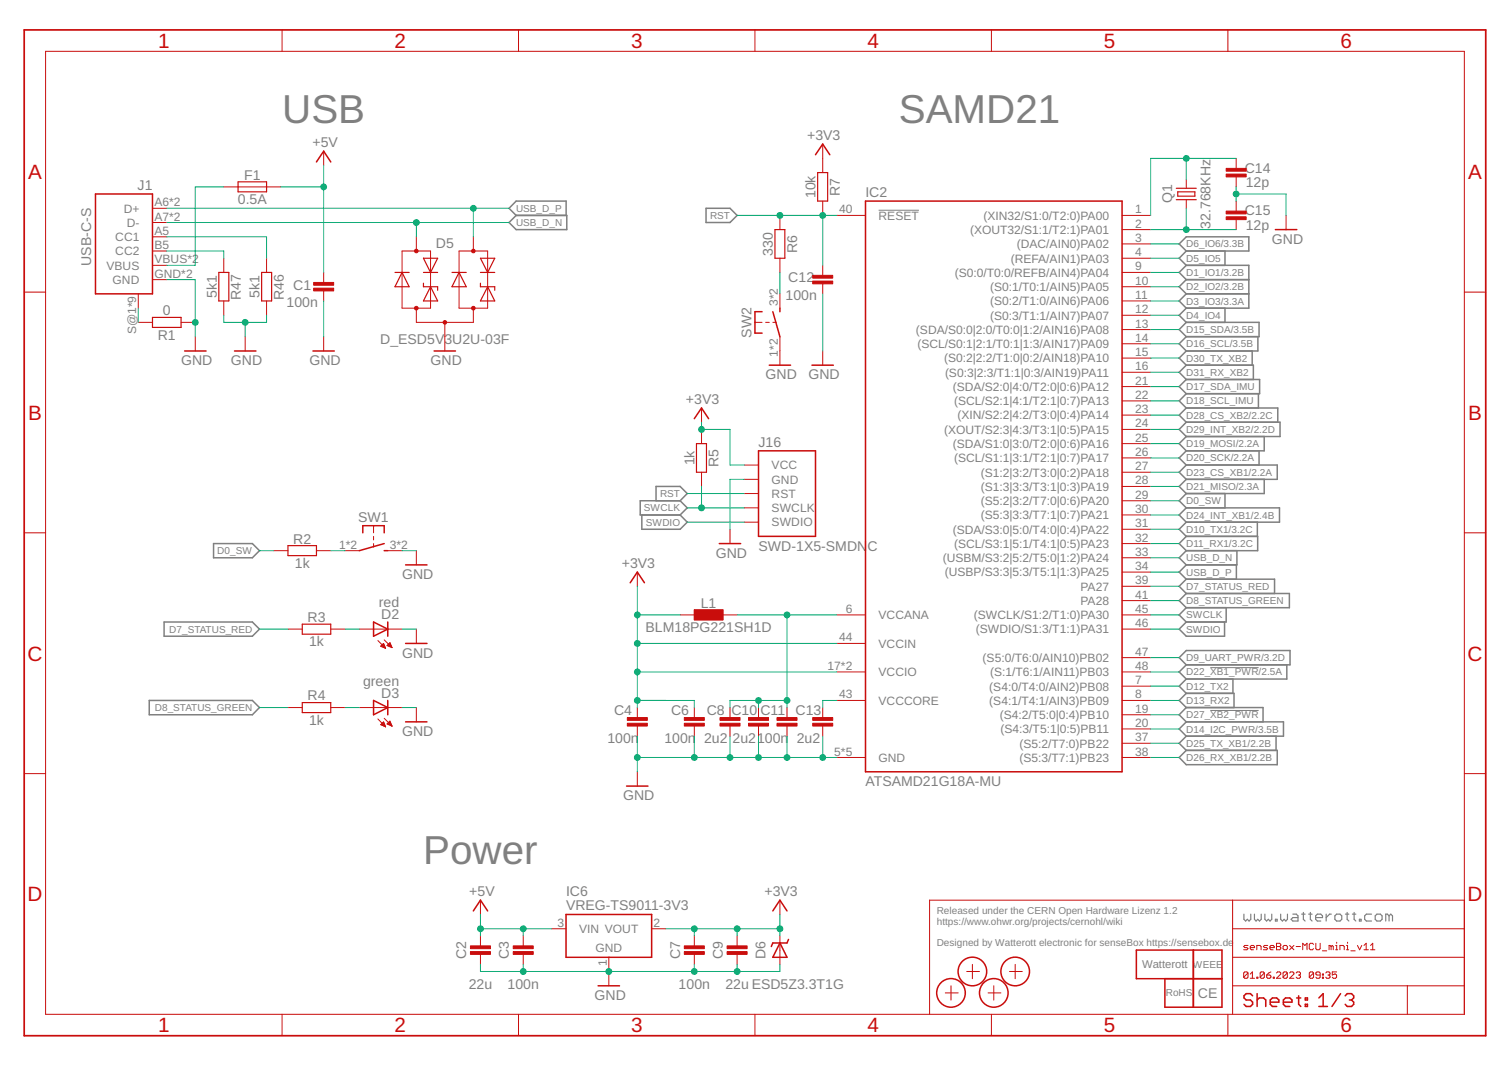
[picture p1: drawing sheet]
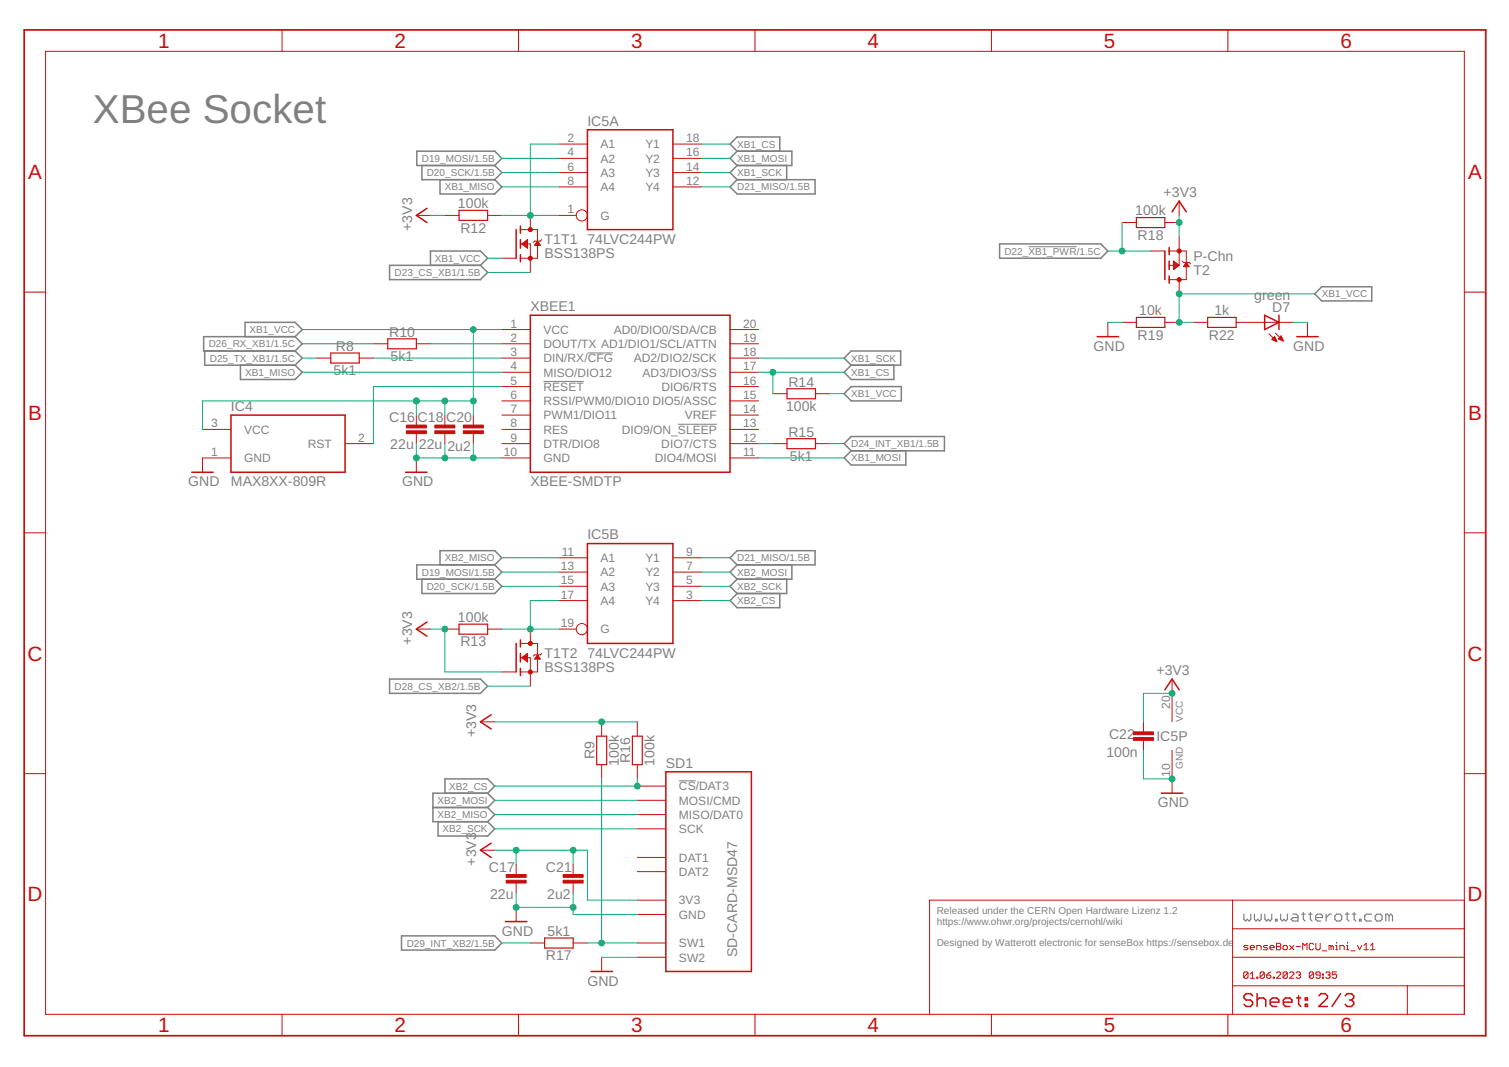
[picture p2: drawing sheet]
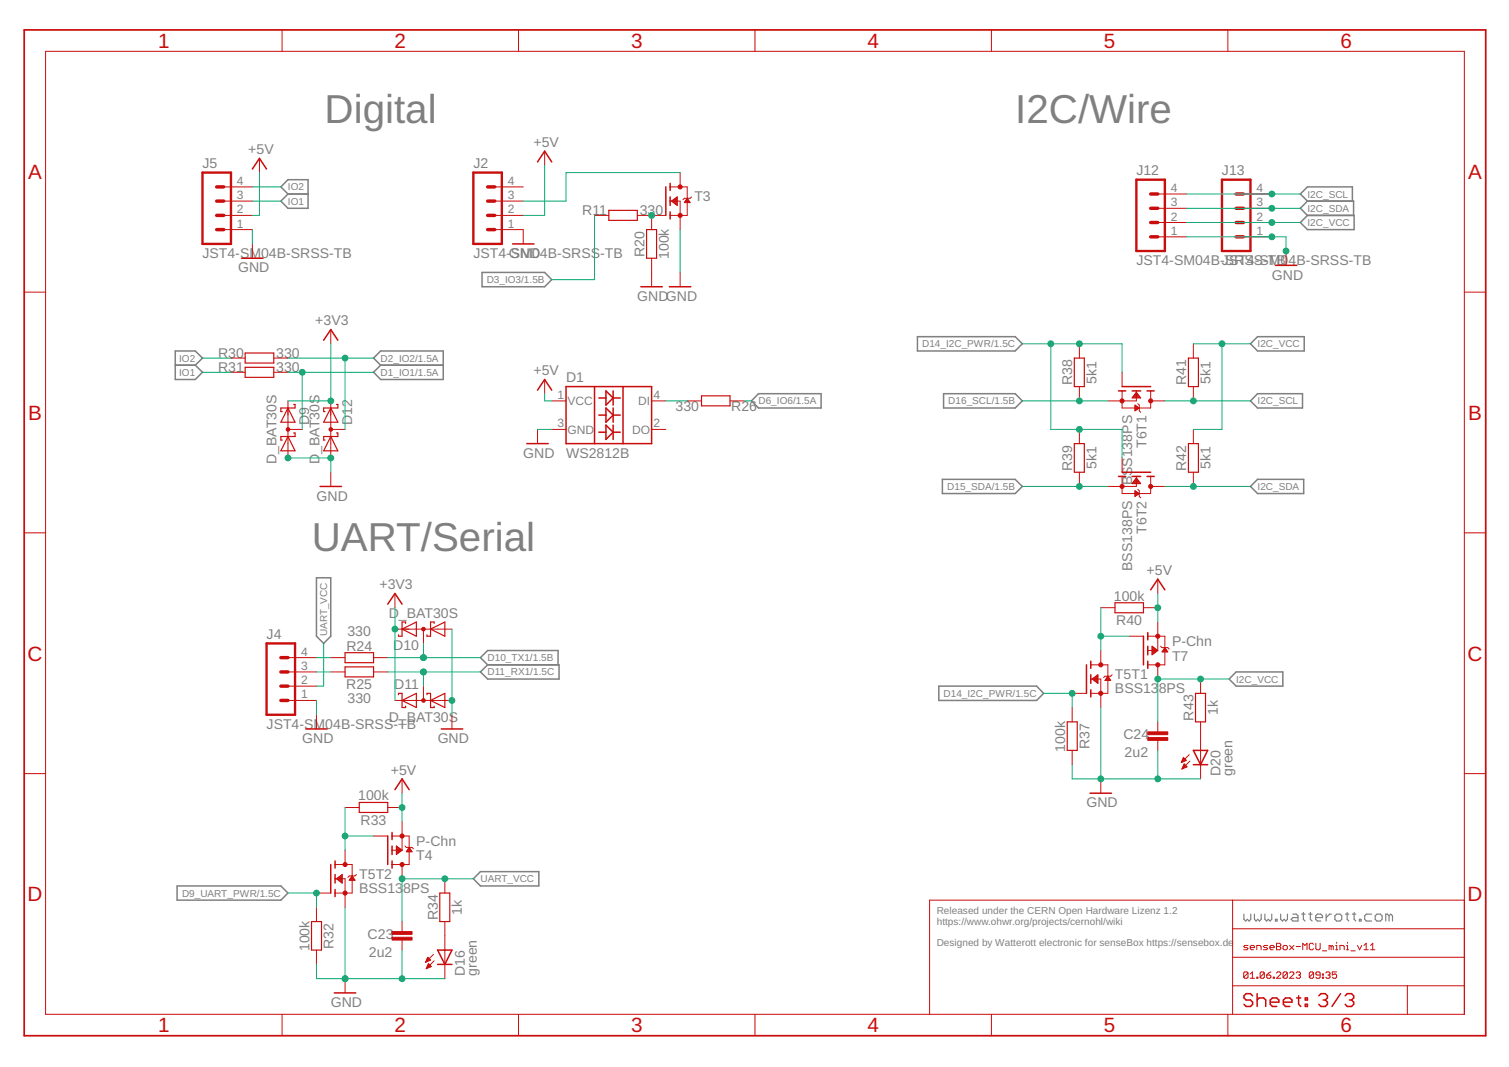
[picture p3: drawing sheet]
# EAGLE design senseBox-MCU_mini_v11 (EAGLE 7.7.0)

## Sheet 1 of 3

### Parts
C1  100n  CAPACITOR-0402  [C0402]
C2  22u  CAPACITOR-0805  [C0805]
C3  100n  CAPACITOR-0402  [C0402]
C4  100n  CAPACITOR-0402  [C0402]
C6  100n  CAPACITOR-0402  [C0402]
C7  100n  CAPACITOR-0402  [C0402]
C8  2u2  CAPACITOR-0402  [C0402]
C9  22u  CAPACITOR-0805  [C0805]
C10  2u2  CAPACITOR-0402  [C0402]
C11  100n  CAPACITOR-0402  [C0402]
C12  100n  CAPACITOR-0402  [C0402]
C13  2u2  CAPACITOR-0402  [C0402]
C14  12p  CAPACITOR-0402  [C0402]
C15  12p  CAPACITOR-0402  [C0402]
D2  red  LED-0603  [C0603]
D3  green  LED-0603  [C0603]
D5  D_ESD5V3U2U-03F  [SOT723]
D6  ESD5Z3.3T1G  D_TVS-SOD523  [SOD523]
F1  0.5A  FUSE-0805  [C0805]
IC2  ATSAMD21G18A-MU  [QFN48-PAD]
IC6  VREG-TS9011-3V3  [SOT23]
J1  USB-C-S  [USB-C-S]
J16  SWD-1X5-SMDNC  [SWD-1X5_SMDNC]
L1  BLM18PG221SH1D  INDUCTOR-0603  [C0603]
LOGO4  LOGO_SPARK-4  [SPARK_4MM]
LOGO5  LOGO_ROHS-2  [ROHS_2MM]
LOGO6  LOGO_WEEE-4  [WEEE_4MM]
LOGO7  LOGO_CE-2  [CE_2MM]
Q1  32.768KHz  CRYSTAL-ZM315  [CRYSTAL_ZM315]
R1  0  RESISTOR-0402  [C0402]
R2  1k  RESISTOR-0402  [C0402]
R3  1k  RESISTOR-0402  [C0402]
R4  1k  RESISTOR-0402  [C0402]
R5  1k  RESISTOR-0402  [C0402]
R6  330  RESISTOR-0402  [C0402]
R7  10k  RESISTOR-0402  [C0402]
R46  5k1  RESISTOR-0402  [C0402]
R47  5k1  RESISTOR-0402  [C0402]
SW1  PTS645SH50SMTR92-Grey  SW-TACTILE-PTS840P  [PTS840P]
SW2  PTS645SK50SMTR92-Red  SW-TACTILE-PTS840P  [PTS840P]
X1  PASSER-07  [PASSER_07MM]
X2  PASSER-07  [PASSER_07MM]
X3  PASSER-07  [PASSER_07MM]
X4  PASSER-07  [PASSER_07MM]

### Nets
+3V3: C4.2 C6.2 C7.2 C9.2 D6.C IC2.17(VCCIO) IC2.36(VCCIO) IC2.44(VCCIN) IC6.2(VOUT) J16.1-VCC(VCC) L1.1 R5.1 R7.1 ; also sheet 2,3
+5V: C1.2 C2.2 C3.2 F1.2 IC6.3(VIN) ; also sheet 3
CC1: J1.A5(CC1) R46.1
CC2: J1.B5(CC2) R47.1
D0_SW: IC2.29((S5:2|3:2/T7:0|0:6)PA20) R2.1
D1_IO1: IC2.9((S0:0/T0:0/REFB/AIN4)PA04) ; also sheet 3
D2_IO2: IC2.10((S0:1/T0:1/AIN5)PA05) ; also sheet 3
D3_IO3: IC2.11((S0:2/T1:0/AIN6)PA06) ; also sheet 3
D4_IO4: IC2.12((S0:3/T1:1/AIN7)PA07)
D5_IO5: IC2.4((REFA/AIN1)PA03)
D6_IO6: IC2.3((DAC/AIN0)PA02) ; also sheet 3
D7_STATUS_RED: IC2.39(PA27) R3.1
D8_STATUS_GREEN: IC2.41(PA28) R4.1
D9_UART_PWR: IC2.47((S5:0/T6:0/AIN10)PB02) ; also sheet 3
D10_TX1: IC2.31((SDA/S3:0|5:0/T4:0|0:4)PA22) ; also sheet 3
D11_RX1: IC2.32((SCL/S3:1|5:1/T4:1|0:5)PA23) ; also sheet 3
D12_TX2: IC2.7((S4:0/T4:0/AIN2)PB08)
D13_RX2: IC2.8((S4:1/T4:1/AIN3)PB09)
D14_I2C_PWR: IC2.20((S4:3/T5:1|0:5)PB11) ; also sheet 3
D15_SDA: IC2.13((SDA/S0:0|2:0/T0:0|1:2/AIN16)PA08) ; also sheet 3
D16_SCL: IC2.14((SCL/S0:1|2:1/T0:1|1:3/AIN17)PA09) ; also sheet 3
D17_SDA_IMU: IC2.21((SDA/S2:0|4:0/T2:0|0:6)PA12)
D18_SCL_IMU: IC2.22((SCL/S2:1|4:1/T2:1|0:7)PA13)
D19_MOSI: IC2.25((SDA/S1:0|3:0/T2:0|0:6)PA16) ; also sheet 2
D20_SCK: IC2.26((SCL/S1:1|3:1/T2:1|0:7)PA17) ; also sheet 2
D21_MISO: IC2.28((S1:3|3:3/T3:1|0:3)PA19) ; also sheet 2
D22_!XB1_PWR: IC2.48((S:1/T6:1/AIN11)PB03) ; also sheet 2
D23_CS_XB1: IC2.27((S1:2|3:2/T3:0|0:2)PA18) ; also sheet 2
D24_INT_XB1: IC2.30((S5:3|3:3/T7:1|0:7)PA21) ; also sheet 2
D25_TX_XB1: IC2.37((S5:2/T7:0)PB22) ; also sheet 2
D26_RX_XB1: IC2.38((S5:3/T7:1)PB23) ; also sheet 2
D27_!XB2_PWR: IC2.19((S4:2/T5:0|0:4)PB10)
D28_CS_XB2: IC2.23((XIN/S2:2|4:2/T3:0|0:4)PA14) ; also sheet 2
D29_INT_XB2: IC2.24((XOUT/S2:3|4:3/T3:1|0:5)PA15) ; also sheet 2
D30_TX_XB2: IC2.15((S0:2|2:2/T1:0|0:2/AIN18)PA10)
D31_RX_XB2: IC2.16((S0:3|2:3/T1:1|0:3/AIN19)PA11)
GND: C1.1 C2.1 C3.1 C4.1 C6.1 C7.1 C8.1 C9.1 C10.1 C11.1 C12.1 C13.1 C14.2 C15.1 D2.C D3.C D5.3(A) D6.A IC2.5(GND) IC2.18(GND) IC2.35(GND) IC2.42(GND) IC2.TP(GND) IC6.1(GND) J1.GND J1.GND2(GND) J16.2-GND(GND) R1.1 R46.2 R47.2 SW1.3(S1) SW1.4(S1) SW2.1 SW2.2(P1) ; also sheet 2,3
N$1: C14.1 IC2.1((XIN32/S1:0/T2:0)PA00) Q1.2
N$2: C15.2 IC2.2((XOUT32/S1:1/T2:1)PA01) Q1.1
N$3: D2.A R3.2
N$12: D3.A R4.2
N$13: R6.2 SW2.3(S1) SW2.4(S1)
RST: C12.2 IC2.40(!RESET) J16.3-RST(RST) R6.1 R7.2
SHLD: J1.S@1(SHIELD) J1.S@2(SHIELD) J1.S@3(SHIELD) J1.S@4(SHIELD) J1.S@5(SHIELD) J1.S@6(SHIELD) J1.S@7(SHIELD) J1.S@8(SHIELD) J1.S@9(SHIELD) R1.2
SW: R2.2 SW1.1 SW1.2(P1)
SWCLK: IC2.45((SWCLK/S1:2/T1:0)PA30) J16.4-SWDCLK(SWCLK) R5.2
SWDIO: IC2.46((SWDIO/S1:3/T1:1)PA31) J16.5-SWDIO(SWDIO)
USB_D_N [USB]: D5.1(C1) IC2.33((USBM/S3:2|5:2/T5:0|1:2)PA24) J1.A7(D-) J1.B7(D-)
USB_D_P [USB]: D5.2(C2) IC2.34((USBP/S3:3|5:3/T5:1|1:3)PA25) J1.A6(D+) J1.B6(D+)
VBUS: F1.1 J1.VBUS J1.VBUS2(VBUS)
VCCANA: C8.2 C10.2 C11.2 IC2.6(VCCANA) L1.2
VCCCORE: C13.2 IC2.43(VCCCORE)

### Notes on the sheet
- USB | SAMD21
- Power
- Released under the CERN Open Hardware Lizenz 1.2
  https://www.ohwr.org/projects/cernohl/wiki
  
  Designed by Watterott electronic for senseBox https://sensebox.de

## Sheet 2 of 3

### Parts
C16  22u  CAPACITOR-0805  [C0805]
C17  22u  CAPACITOR-0805  [C0805]
C18  22u  CAPACITOR-0805  [C0805]
C20  2u2  CAPACITOR-0402  [C0402]
C21  2u2  CAPACITOR-0402  [C0402]
C22  100n  CAPACITOR-0402  [C0402]
D7  green  LED-0603  [C0603]
IC4  MAX8XX-809R  [SOT23]
IC5  74LVC244PW  [TSSOP20]
R8  5k1  RESISTOR-0402  [C0402]
R9  100k  RESISTOR-0402  [C0402]
R10  5k1  RESISTOR-0402  [C0402]
R12  100k  RESISTOR-0402  [C0402]
R13  100k  RESISTOR-0402  [C0402]
R14  100k  RESISTOR-0402  [C0402]
R15  5k1  RESISTOR-0402  [C0402]
R16  100k  RESISTOR-0402  [C0402]
R17  5k1  RESISTOR-0402  [C0402]
R18  100k  RESISTOR-0402  [C0402]
R19  10k  RESISTOR-0402  [C0402]
R22  1k  RESISTOR-0402  [C0402]
SD1  SD-CARD-MSD47  [SD_47309XXXX]
T1  BSS138PS  [SOT363]
T2  P-Chn  MOSFET-P-SOT23  [SOT23]
XBEE1  XBEE-SMDTP  [XBEE_SMD_TP]

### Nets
+3V3: C17.2 C21.2 C22.2 IC5.20(P:VCC) R9.2 R12.2 R13.2 R16.2 R18.1 SD1.VCC(3V3) T1.5(T2:G) T2.2(S) ; also sheet 1,3
D19_MOSI: IC5.4(A:A2) IC5.13(B:A2) ; also sheet 1
D20_SCK: IC5.6(A:A3) IC5.15(B:A3) ; also sheet 1
D21_MISO: IC5.9(B:Y1) IC5.12(A:Y4) ; also sheet 1
D22_!XB1_PWR: R18.2 T2.1(G) ; also sheet 1
D23_CS_XB1: T1.1(T1:S) ; also sheet 1
D24_INT_XB1: R15.2 ; also sheet 1
D25_TX_XB1: R8.1 ; also sheet 1
D26_RX_XB1: R10.1 ; also sheet 1
D28_CS_XB2: T1.4(T2:S) ; also sheet 1
D29_INT_XB2: R17.2 ; also sheet 1
GND: C16.1 C17.1 C18.1 C20.1 C21.1 C22.1 D7.C IC4.1(GND) IC5.10(P:GND) R19.2 SD1.GND SD1.GND@1(GND) SD1.GND@2(GND) SD1.SW2 XBEE1.10(GND) ; also sheet 1,3
MCU_CS_XBEE1: IC5.1(A:G) IC5.2(A:A1) R12.1 T1.6(T1:D)
MCU_CS_XBEE2: IC5.17(B:A4) IC5.19(B:G) R13.1 T1.3(T2:D)
N$4: R9.1 R17.1 SD1.SW1
N$5: D7.A R22.1
RST_XB1: IC4.2(RST) XBEE1.5(!RESET!)
XB1_CS: IC5.18(A:Y1) R14.1 XBEE1.17(AD3/DIO3/SS)
XB1_MISO: IC5.8(A:A4) XBEE1.4(MISO/DIO12)
XB1_MOSI: IC5.16(A:Y2) XBEE1.11(DIO4/MOSI)
XB1_RX: R8.2 XBEE1.3(DIN/RX/!CFG!)
XB1_SCK: IC5.14(A:Y3) XBEE1.18(AD2/DIO2/SCK)
XB1_TX: R10.2 XBEE1.2(DOUT/TX)
XB1_VCC: C16.2 C18.2 C20.2 IC4.3(VCC) R14.2 R19.1 R22.2 T1.2(T1:G) T2.3(D) XBEE1.1(VCC)
XB2_CS: IC5.3(B:Y4) R16.1 SD1.CS(!CS!/DAT3)
XB2_MISO: IC5.11(B:A1) SD1.MISO(MISO/DAT0)
XB2_MOSI: IC5.7(B:Y2) SD1.MOSI(MOSI/CMD)
XB2_SCK: IC5.5(B:Y3) SD1.SCK
XBEE1_CTS/IRQ: R15.1 XBEE1.12(DIO7/CTS)
Unconnected: SD1.DAT1 SD1.DAT2 XBEE1.6(RSSI/PWM0/DIO10) XBEE1.7(PWM1/DIO11) XBEE1.8(RES) XBEE1.9(DTR/DIO8) XBEE1.13(DIO9/ON_!SLEEP!) XBEE1.14(VREF) XBEE1.15(DIO5/ASSC) XBEE1.16(DIO6/RTS) XBEE1.19(AD1/DIO1/SCL/ATTN) XBEE1.20(AD0/DIO0/SDA/CB)

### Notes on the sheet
- XBee Socket
- Released under the CERN Open Hardware Lizenz 1.2
  https://www.ohwr.org/projects/cernohl/wiki
  
  Designed by Watterott electronic for senseBox https://sensebox.de

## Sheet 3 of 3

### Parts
C23  2u2  CAPACITOR-0402  [C0402]
C24  2u2  CAPACITOR-0402  [C0402]
D1  WS2812B  [WS2812B]
D9  D_BAT30S  [SOT323]
D10  D_BAT30S  [SOT323]
D11  D_BAT30S  [SOT323]
D12  D_BAT30S  [SOT323]
D16  green  LED-0603  [C0603]
D20  green  LED-0603  [C0603]
J2  JST4-SM04B-SRSS-TB  [JST_SM04B-SRSS-TB]
J4  JST4-SM04B-SRSS-TB  [JST_SM04B-SRSS-TB]
J5  JST4-SM04B-SRSS-TB  [JST_SM04B-SRSS-TB]
J12  JST4-SM04B-SRSS-TB  [JST_SM04B-SRSS-TB]
J13  JST4-SM04B-SRSS-TB  [JST_SM04B-SRSS-TB]
R11  330  RESISTOR-0402  [C0402]
R20  100k  RESISTOR-0402  [C0402]
R24  330  RESISTOR-0402  [C0402]
R25  330  RESISTOR-0402  [C0402]
R26  330  RESISTOR-0402  [C0402]
R30  330  RESISTOR-0402  [C0402]
R31  330  RESISTOR-0402  [C0402]
R32  100k  RESISTOR-0402  [C0402]
R33  100k  RESISTOR-0402  [C0402]
R34  1k  RESISTOR-0402  [C0402]
R37  100k  RESISTOR-0402  [C0402]
R38  5k1  RESISTOR-0402  [C0402]
R39  5k1  RESISTOR-0402  [C0402]
R40  100k  RESISTOR-0402  [C0402]
R41  5k1  RESISTOR-0402  [C0402]
R42  5k1  RESISTOR-0402  [C0402]
R43  1k  RESISTOR-0402  [C0402]
T3  MOSFET-N-SOT23  [SOT23]
T4  P-Chn  MOSFET-P-SOT23  [SOT23]
T5  BSS138PS  [SOT363]
T6  BSS138PS  [SOT363]
T7  P-Chn  MOSFET-P-SOT23  [SOT23]

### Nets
!I2C_POWER: R40.2 T5.6(T1:D) T7.1(G)
!UART_POWER: R33.2 T4.1(G) T5.3(T2:D)
+3V3: D9.2(C) D10.2(C) D11.2(C) D12.2(C) ; also sheet 1,2
+5V: D1.1(VCC) J2.2 J5.2 R33.1 R40.1 T4.2(S) T7.2(S) ; also sheet 1
D1_IO1: D9.3(CA) R31.1 ; also sheet 1
D2_IO2: D12.3(CA) R30.1 ; also sheet 1
D3_IO3: R11.2 ; also sheet 1
D6_IO6: R26.2 ; also sheet 1
D9_UART_PWR: R32.1 T5.5(T2:G) ; also sheet 1
D10_TX1: D10.3(CA) R24.1 ; also sheet 1
D11_RX1: D11.3(CA) R25.1 ; also sheet 1
D14_I2C_PWR: R37.1 R38.2 R39.2 T5.2(T1:G) T6.2(T1:G) T6.5(T2:G) ; also sheet 1
D15_SDA: R39.1 T6.4(T2:S) ; also sheet 1
D16_SCL: R38.1 T6.1(T1:S) ; also sheet 1
GND: C23.1 C24.1 D1.3(GND) D9.1(A) D10.1(A) D11.1(A) D12.1(A) D16.C D20.C J2.1 J4.1 J5.1 J12.1 J13.1 R20.1 R32.2 R37.2 T3.2(S) T5.1(T1:S) T5.4(T2:S) ; also sheet 1,2
I2C_SCL: J12.4 J13.4 R41.1 T6.6(T1:D)
I2C_SDA: J12.3 J13.3 R42.1 T6.3(T2:D)
I2C_VCC: C24.2 J12.2 J13.2 R41.2 R42.2 R43.2 T7.3(D)
IO1: J5.3 R31.2
IO2: J5.4 R30.2
N$6: D1.4(DI) R26.1
N$7: J2.3 T3.3(D)
N$8: D20.A R43.1
N$9: D16.A R34.1
SW_FAN: R11.1 R20.2 T3.1(G)
UART_RX1: J4.3 R25.2
UART_TX1: J4.4 R24.2
UART_VCC: C23.2 J4.2 R34.2 T4.3(D)
Unconnected: D1.2(DO) J2.4

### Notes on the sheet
- Digital | I2C/Wire
- UART/Serial
- Released under the CERN Open Hardware Lizenz 1.2
  https://www.ohwr.org/projects/cernohl/wiki
  
  Designed by Watterott electronic for senseBox https://sensebox.de
